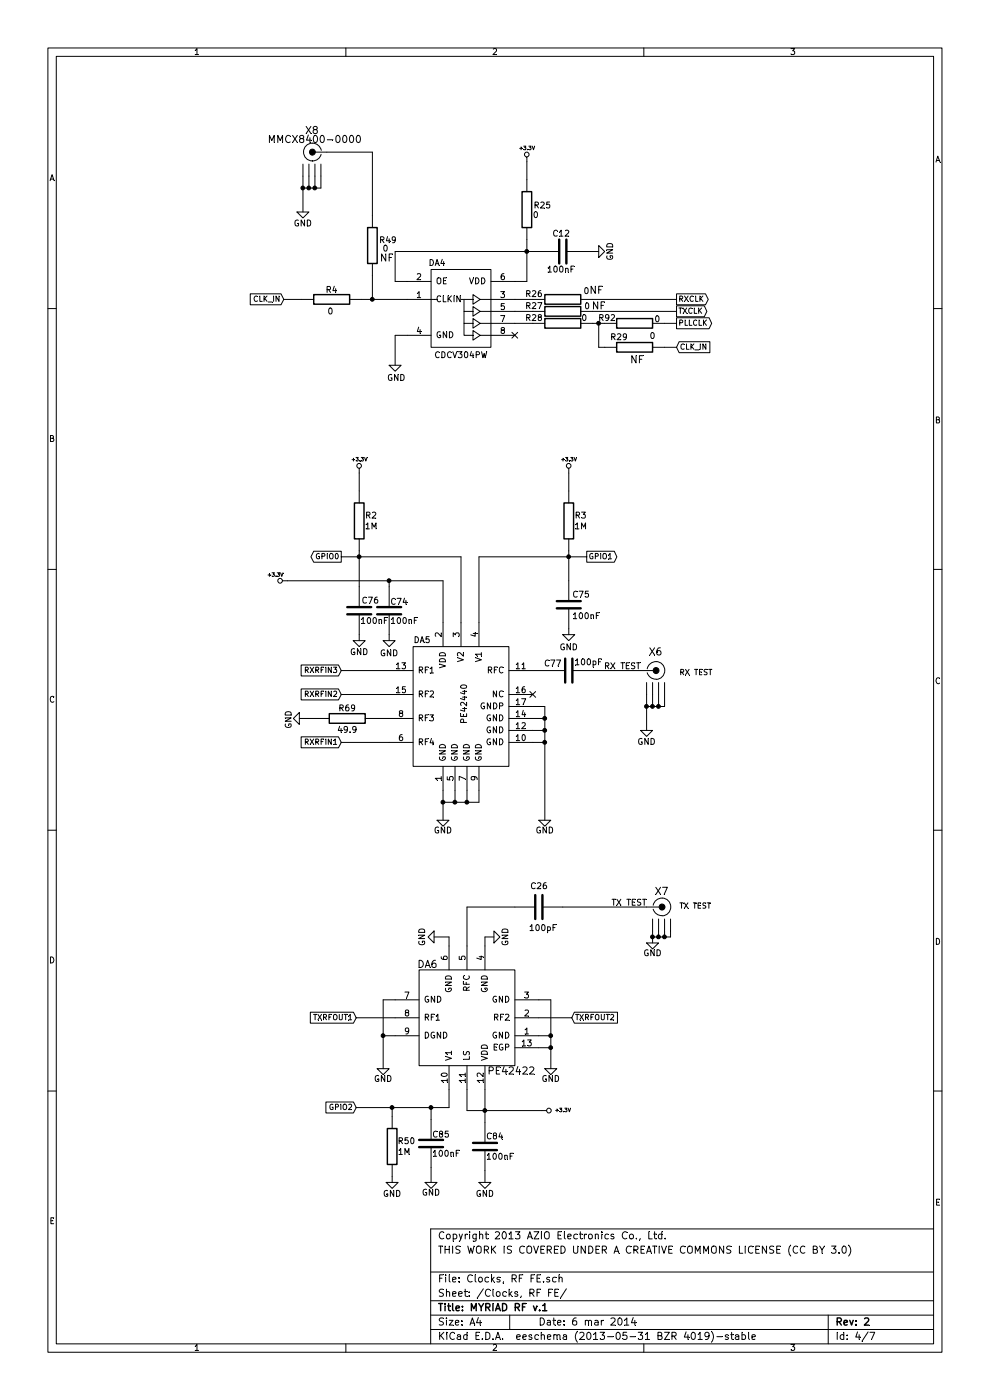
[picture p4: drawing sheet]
EESchema Schematic File Version 2
LIBS:power
LIBS:MYRIAD_RF-cache
EELAYER 27 0
EELAYER END
$Descr A4 8268 11693 portrait
encoding utf-8
Sheet 4 7
Title "MYRIAD RF v.1"
Date "6 mar 2014"
Rev "2"
Comp ""
Comment1 "THIS WORK IS COVERED UNDER A CREATIVE COMMONS LICENSE (CC BY 3.0)"
Comment2 "Copyright 2013 AZIO Electronics Co., Ltd."
Comment3 ""
Comment4 ""
$EndDescr
Text GLabel 2975 9250 0    45   Input ~ 0
GPIO2
Text GLabel 2975 8500 0    45   Input ~ 0
TXRFOUT1
Text GLabel 4775 8500 2    45   Input ~ 0
TXRFOUT2
Text GLabel 4900 4650 2    45   Output ~ 0
GPIO1
Text GLabel 2850 4650 0    45   Output ~ 0
GPIO0
Text GLabel 2850 5600 0    45   Input ~ 0
RXRFIN3
Text GLabel 2850 5800 0    45   Input ~ 0
RXRFIN2
Text GLabel 2850 6200 0    45   Input ~ 0
RXRFIN1
Text GLabel 5650 2500 2    45   Output ~ 0
RXCLK
Text GLabel 5650 2600 2    45   Output ~ 0
TXCLK
Text GLabel 5650 2700 2    45   Output ~ 0
PLLCLK
Text GLabel 5650 2900 2    45   Input ~ 0
CLK_IN
Text GLabel 2370 2500 0    45   Input ~ 0
CLK_IN
Text Label 5400 7575 2    50   ~ 0
TX TEST
$Comp
L GND #PWR037
U 1 1
P 3275 9875
F 0 "#PWR037" H 3275 9975 50  0001 C CNN
F 1 "GND" H 3275 9775 50  0000 C CNN
F 2 "" H 3275 9875 60  0001 C CNN
F 3 "" H 3275 9875 60  0001 C CNN
	1    3275 9875
	1    0    0    -1  
$EndComp
$Comp
L GND #PWR038
U 1 1
P 4050 9875
F 0 "#PWR038" H 4050 9975 50  0001 C CNN
F 1 "GND" H 4050 9775 50  0000 C CNN
F 2 "" H 4050 9875 60  0001 C CNN
F 3 "" H 4050 9875 60  0001 C CNN
	1    4050 9875
	1    0    0    -1  
$EndComp
$Comp
L GND #PWR039
U 1 1
P 3600 9875
F 0 "#PWR039" H 3600 9975 50  0001 C CNN
F 1 "GND" H 3600 9785 50  0000 C CNN
F 2 "" H 3600 9875 60  0001 C CNN
F 3 "" H 3600 9875 60  0001 C CNN
	1    3600 9875
	1    0    0    -1  
$EndComp
$Comp
L GND #PWR040
U 1 1
P 5450 7875
F 0 "#PWR040" H 5450 7975 50  0001 C CNN
F 1 "GND" H 5450 7785 50  0000 C CNN
F 2 "" H 5450 7875 60  0001 C CNN
F 3 "" H 5450 7875 60  0001 C CNN
	1    5450 7875
	1    0    0    -1  
$EndComp
$Comp
L GND #PWR041
U 1 1
P 5000 2100
F 0 "#PWR041" H 5000 2200 50  0001 C CNN
F 1 "GND" H 5000 2000 50  0000 C CNN
F 2 "" H 5000 2100 60  0001 C CNN
F 3 "" H 5000 2100 60  0001 C CNN
	1    5000 2100
	0    -1   -1   0   
$EndComp
$Comp
L GND #PWR042
U 1 1
P 3300 3050
F 0 "#PWR042" H 3300 3150 50  0001 C CNN
F 1 "GND" H 3310 2940 50  0000 C CNN
F 2 "" H 3300 3050 60  0001 C CNN
F 3 "" H 3300 3050 60  0001 C CNN
	1    3300 3050
	1    0    0    -1  
$EndComp
$Comp
L GND #PWR043
U 1 1
P 4750 5300
F 0 "#PWR043" H 4750 5400 50  0001 C CNN
F 1 "GND" H 4750 5190 50  0000 C CNN
F 2 "" H 4750 5300 60  0001 C CNN
F 3 "" H 4750 5300 60  0001 C CNN
	1    4750 5300
	1    0    0    -1  
$EndComp
$Comp
L GND #PWR044
U 1 1
P 3250 5350
F 0 "#PWR044" H 3250 5450 50  0001 C CNN
F 1 "GND" H 3250 5240 50  0000 C CNN
F 2 "" H 3250 5350 60  0001 C CNN
F 3 "" H 3250 5350 60  0001 C CNN
	1    3250 5350
	1    0    0    -1  
$EndComp
$Comp
L GND #PWR045
U 1 1
P 3000 5350
F 0 "#PWR045" H 3000 5450 50  0001 C CNN
F 1 "GND" H 3000 5250 50  0000 C CNN
F 2 "" H 3000 5350 60  0001 C CNN
F 3 "" H 3000 5350 60  0001 C CNN
	1    3000 5350
	1    0    0    -1  
$EndComp
$Comp
L GND #PWR046
U 1 1
P 2500 6000
F 0 "#PWR046" H 2500 6100 50  0001 C CNN
F 1 "GND" H 2510 5910 50  0000 C CNN
F 2 "" H 2500 6000 60  0001 C CNN
F 3 "" H 2500 6000 60  0001 C CNN
	1    2500 6000
	0    1    1    0   
$EndComp
$Comp
L GND #PWR047
U 1 1
P 3700 6850
F 0 "#PWR047" H 3700 6950 50  0001 C CNN
F 1 "GND" H 3700 6760 50  0000 C CNN
F 2 "" H 3700 6850 60  0001 C CNN
F 3 "" H 3700 6850 60  0001 C CNN
	1    3700 6850
	1    0    0    -1  
$EndComp
$Comp
L GND #PWR048
U 1 1
P 4550 6850
F 0 "#PWR048" H 4550 6950 50  0001 C CNN
F 1 "GND" H 4550 6760 50  0000 C CNN
F 2 "" H 4550 6850 60  0001 C CNN
F 3 "" H 4550 6850 60  0001 C CNN
	1    4550 6850
	1    0    0    -1  
$EndComp
$Comp
L GND #PWR049
U 1 1
P 5400 6100
F 0 "#PWR049" H 5400 6200 50  0001 C CNN
F 1 "GND" H 5400 6000 50  0000 C CNN
F 2 "" H 5400 6100 60  0001 C CNN
F 3 "" H 5400 6100 60  0001 C CNN
	1    5400 6100
	1    0    0    -1  
$EndComp
$Comp
L SMA X7
U 1 1
P 5550 7875
F 0 "X7" H 5525 8300 60  0000 C CNN
F 1 "SMA8401-0000" H 5500 8100 60  0001 C CNN
F 2 "SMA" H 5550 7875 60  0001 C CNN
F 3 "" H 5550 7875 60  0001 C CNN
F 4 "SMA Female JACK PCB MOUNT 50Ohm;" H 5550 7875 60  0001 C CNN "Description"
F 5 "SMA8401-0000" H 5550 7875 60  0001 C CNN "Manufacturer Part Number"
F 6 "JYEBAO" H 5550 7875 60  0001 C CNN "Manufacturer"
F 7 "100Y" H 5550 7875 60  0001 C CNN "Vendor"
F 8 "50192" H 5550 7875 60  0001 C CNN "Vendor Part Number"
	1    5550 7875
	1    0    0    -1  
$EndComp
Text Label 5350 5600 2    50   ~ 0
RX TEST
$Comp
L SMA X6
U 1 1
P 5500 5900
F 0 "X6" H 5475 6325 60  0000 C CNN
F 1 "SMA8401-0000" H 5900 6200 60  0001 C CNN
F 2 "SMA" H 5500 5900 60  0001 C CNN
F 3 "" H 5500 5900 60  0001 C CNN
F 4 "SMA Female JACK PCB MOUNT 50Ohm;" H 5500 5900 60  0001 C CNN "Description"
F 5 "SMA8401-0000" H 5500 5900 60  0001 C CNN "Manufacturer Part Number"
F 6 "JYEBAO" H 5500 5900 60  0001 C CNN "Manufacturer"
F 7 "100Y" H 5500 5900 60  0001 C CNN "Vendor"
F 8 "50192" H 5500 5900 60  0001 C CNN "Vendor Part Number"
	1    5500 5900
	1    0    0    -1  
$EndComp
$Comp
L R R2
U 1 1
P 3000 4350
F 0 "R2" H 3100 4390 50  0000 C CNN
F 1 "1M" H 3100 4300 50  0000 C CNN
F 2 "R_SM0402" H 3000 4350 60  0001 C CNN
F 3 "" H 3000 4350 60  0001 C CNN
F 4 "RESISTOR; THICK FILM; 1MOHM; 62.5mW; 1%;" H 3000 4350 60  0001 C CNN "Description"
F 5 "RC0402FR-071ML" H 3000 4350 60  0001 C CNN "Manufacturer Part Number"
F 6 "YAGEO" H 3000 4350 60  0001 C CNN "Manufacturer"
F 7 "Farnell" H 3000 4350 60  0001 C CNN "Vendor"
F 8 "2127667" H 3000 4350 60  0001 C CNN "Vendor Part Number"
	1    3000 4350
	1    0    0    -1  
$EndComp
$Comp
L C C77
U 1 1
P 4750 5600
F 0 "C77" V 4810 5660 50  0000 L CNN
F 1 "100pF" V 4820 5320 50  0000 L CNN
F 2 "C_SM0402" H 4750 5600 60  0001 C CNN
F 3 "" H 4750 5600 60  0001 C CNN
F 4 "CAPACITOR; 0402; 100PF; 50V;" H 4750 5600 60  0001 C CNN "Description"
F 5 "GRM1555C1H101JD01D" H 4750 5600 60  0001 C CNN "Manufacturer Part Number"
F 6 "MURATA" H 4750 5600 60  0001 C CNN "Manufacturer"
F 7 "Farnell" H 4750 5600 60  0001 C CNN "Vendor"
F 8 "8819572" H 4750 5600 60  0001 C CNN "Vendor Part Number"
	1    4750 5600
	0    -1   -1   0   
$EndComp
$Comp
L R R69
U 1 1
P 2900 6000
F 0 "R69" V 2820 6000 50  0000 C CNN
F 1 "49.9" V 3000 6000 50  0000 C CNN
F 2 "R_SM0402" H 2900 6000 60  0001 C CNN
F 3 "" H 2900 6000 60  0001 C CNN
F 4 "RESISTOR; 0402; 1%; 49R9;" H 2900 6000 60  0001 C CNN "Description"
F 5 "MC 0.0625W 0402 1% 49R9" H 2900 6000 60  0001 C CNN "Manufacturer Part Number"
F 6 "MULTICOMP" H 2900 6000 60  0001 C CNN "Manufacturer"
F 7 "Farnell" H 2900 6000 60  0001 C CNN "Vendor"
F 8 "1802906RL" H 2900 6000 60  0001 C CNN "Vendor Part Number"
	1    2900 6000
	0    -1   1    0   
$EndComp
NoConn ~ 4450 5800
$Comp
L PE42440 DA5
U 1 1
P 3850 5850
F 0 "DA5" H 3525 6350 50  0000 C CNN
F 1 "PE42440" V 3880 5820 50  0000 C CNN
F 2 "QFN-16" H 3850 5850 60  0001 C CNN
F 3 "" H 3850 5850 60  0001 C CNN
F 4 "IC RF SWITCH; SP4T; 50 OHM; 16QFN;" H 3850 5850 60  0001 C CNN "Description"
F 5 "PE42440" H 3850 5850 60  0001 C CNN "Manufacturer Part Number"
F 6 "Peregrine Semiconductor" H 3850 5850 60  0001 C CNN "Manufacturer"
F 7 "Digi-Key" H 3850 5850 60  0001 C CNN "Vendor"
F 8 "1046-1038-1-ND" H 3850 5850 60  0001 C CNN "Vendor Part Number"
	1    3850 5850
	1    0    0    -1  
$EndComp
$Comp
L C C12
U 1 1
P 4700 2100
F 0 "C12" V 4850 2040 50  0000 L CNN
F 1 "100nF" V 4550 2000 50  0000 L CNN
F 2 "C_SM0402" H 4700 2100 60  0001 C CNN
F 3 "" H 4700 2100 60  0001 C CNN
F 4 "CAPACITOR; 0402; 100NF; 10V; X5R;" H 4700 2100 60  0001 C CNN "Description"
F 5 "C0402C104K8PACTU" H 4700 2100 60  0001 C CNN "Manufacturer Part Number"
F 6 "KEMET" H 4700 2100 60  0001 C CNN "Manufacturer"
F 7 "Farnell" H 4700 2100 60  0001 C CNN "Vendor"
F 8 "1288282" H 4700 2100 60  0001 C CNN "Vendor Part Number"
	1    4700 2100
	0    -1   -1   0   
$EndComp
NoConn ~ 4300 2800
$Comp
L R R25
U 1 1
P 4400 1750
F 0 "R25" H 4530 1780 50  0000 C CNN
F 1 "0" H 4475 1700 50  0000 C CNN
F 2 "R_SM0402" H 4400 1750 60  0001 C CNN
F 3 "" H 4400 1750 60  0001 C CNN
F 4 "RESISTOR; 0402; 0R; REEL 10000;" H 4400 1750 60  0001 C CNN "Description"
F 5 "RC0402JR-070RL" H 4400 1750 60  0001 C CNN "Manufacturer Part Number"
F 6 "YAGEO (PHYCOMP)" H 4400 1750 60  0001 C CNN "Manufacturer"
F 7 "Farnell" H 4400 1750 60  0001 C CNN "Vendor"
F 8 "1117280" H 4400 1750 60  0001 C CNN "Vendor Part Number"
	1    4400 1750
	1    0    0    -1  
$EndComp
$Comp
L R R29
U 1 1
P 5300 2900
F 0 "R29" V 5220 2770 50  0000 C CNN
F 1 "0" V 5210 3050 50  0000 C CNN
F 2 "R_SM0402" H 5300 2900 60  0001 C CNN
F 3 "" H 5300 2900 60  0001 C CNN
F 4 "RESISTOR; 0402; 0R; REEL 10000;" H 5300 2900 60  0001 C CNN "Description"
F 5 "RC0402JR-070RL" H 5300 2900 60  0001 C CNN "Manufacturer Part Number"
F 6 "YAGEO (PHYCOMP)" H 5300 2900 60  0001 C CNN "Manufacturer"
F 7 "Farnell" H 5300 2900 60  0001 C CNN "Vendor"
F 8 "1117280" H 5300 2900 60  0001 C CNN "Vendor Part Number"
F 9 "NF" V 5410 2920 60  0000 C CNN "Install"
F 10 "NOFIT" V 5300 2900 60  0001 C CNN "Assemble"
	1    5300 2900
	0    1    1    0   
$EndComp
$Comp
L CDCV304PV DA4
U 1 1
P 3850 2500
F 0 "DA4" H 3650 2800 50  0000 C CNN
F 1 "CDCV304PW" H 3850 2030 50  0000 C CNN
F 2 "TSSOP-8" H 3850 2500 60  0001 C CNN
F 3 "" H 3850 2500 60  0001 C CNN
F 4 "CDCV304PWR - IC; CLOCK BUFFER;" H 3850 2500 60  0001 C CNN "Description"
F 5 "CDCV304PWR" H 3850 2500 60  0001 C CNN "Manufacturer Part Number"
F 6 "TEXAS INSTRUMENTS" H 3850 2500 60  0001 C CNN "Manufacturer"
F 7 "Farnell" H 3850 2500 60  0001 C CNN "Vendor"
F 8 "1703244" H 3850 2500 60  0001 C CNN "Vendor Part Number"
	1    3850 2500
	1    0    0    -1  
$EndComp
$Comp
L R R49
U 1 1
P 3110 2050
F 0 "R49" H 3240 2090 50  0000 C CNN
F 1 "0" H 3220 2020 50  0000 C CNN
F 2 "R_SM0402" H 3110 2050 60  0001 C CNN
F 3 "" H 3110 2050 60  0001 C CNN
F 4 "RESISTOR; 0402; 0R; REEL 10000;" H 3110 2050 60  0001 C CNN "Description"
F 5 "RC0402JR-070RL" H 3110 2050 60  0001 C CNN "Manufacturer Part Number"
F 6 "YAGEO (PHYCOMP)" H 3110 2050 60  0001 C CNN "Manufacturer"
F 7 "Farnell" H 3110 2050 60  0001 C CNN "Vendor"
F 8 "1117280" H 3110 2050 60  0001 C CNN "Vendor Part Number"
F 9 "NF" H 3230 1940 60  0000 C CNN "Install"
F 10 "NOFIT" H 3110 2050 60  0001 C CNN "Assemble"
	1    3110 2050
	1    0    0    -1  
$EndComp
$Comp
L R R4
U 1 1
P 2770 2500
F 0 "R4" V 2850 2500 50  0000 C CNN
F 1 "0" V 2670 2510 50  0000 C CNN
F 2 "R_SM0402" H 2770 2500 60  0001 C CNN
F 3 "" H 2770 2500 60  0001 C CNN
F 4 "RESISTOR; 0402; 0R; REEL 10000;" H 2770 2500 60  0001 C CNN "Description"
F 5 "RC0402JR-070RL" H 2770 2500 60  0001 C CNN "Manufacturer Part Number"
F 6 "YAGEO (PHYCOMP)" H 2770 2500 60  0001 C CNN "Manufacturer"
F 7 "Farnell" H 2770 2500 60  0001 C CNN "Vendor"
F 8 "1117280" H 2770 2500 60  0001 C CNN "Vendor Part Number"
	1    2770 2500
	0    -1   -1   0   
$EndComp
$Comp
L GND #PWR050
U 1 1
P 3625 7825
F 0 "#PWR050" H 3625 7925 50  0001 C CNN
F 1 "GND" H 3625 7725 50  0000 C CNN
F 2 "" H 3625 7825 60  0001 C CNN
F 3 "" H 3625 7825 60  0001 C CNN
	1    3625 7825
	0    1    1    0   
$EndComp
$Comp
L GND #PWR051
U 1 1
P 4600 8925
F 0 "#PWR051" H 4600 9025 50  0001 C CNN
F 1 "GND" H 4600 8835 50  0000 C CNN
F 2 "" H 4600 8925 60  0001 C CNN
F 3 "" H 4600 8925 60  0001 C CNN
	1    4600 8925
	1    0    0    -1  
$EndComp
$Comp
L MMCX X8
U 1 1
P 2580 1570
F 0 "X8" H 2545 1980 60  0000 C CNN
F 1 "MMCX8400-0000" H 3040 1855 60  0000 C CNN
F 2 "MMCX" H 2580 1570 60  0001 C CNN
F 3 "" H 2580 1570 60  0001 C CNN
F 4 "CON:MMCX Jack PCB Mount 50 Ohm" H 2580 1570 60  0001 C CNN "Description"
F 5 "MMCX8400-0000" H 2580 1570 60  0001 C CNN "Manufacturer Part Number"
F 6 "JYEBAO" H 2580 1570 60  0001 C CNN "Manufacturer"
F 7 "East Coast Microwave Dist" H 2580 1570 60  0001 C CNN "Vendor"
F 8 "East Coast Microwave Dist" H 2580 1570 60  0001 C CNN "Vendor Part Number"
	1    2580 1570
	-1   0    0    -1  
$EndComp
Connection ~ 5400 5900
Wire Wire Line
	5400 5800 5400 6100
Connection ~ 5450 5900
Wire Wire Line
	5450 5800 5450 5900
Wire Wire Line
	3000 4600 3000 4900
Connection ~ 3000 4650
Wire Wire Line
	4900 4650 4000 4650
Wire Wire Line
	4000 4650 4000 5200
Wire Wire Line
	3250 5600 2850 5600
Connection ~ 3800 6700
Wire Wire Line
	3800 6600 3800 6700
Connection ~ 4550 6100
Wire Wire Line
	4550 6100 4450 6100
Wire Wire Line
	3700 6600 3700 6850
Connection ~ 3700 6700
Wire Wire Line
	3300 2350 3300 2100
Wire Wire Line
	3300 2350 3400 2350
Wire Wire Line
	4400 2000 4400 2350
Wire Wire Line
	4400 2350 4300 2350
Connection ~ 5000 2700
Wire Wire Line
	4950 2700 5050 2700
Connection ~ 4400 2100
Wire Wire Line
	3400 2800 3300 2800
Wire Wire Line
	3300 2800 3300 3050
Wire Wire Line
	3300 2100 4500 2100
Wire Wire Line
	4000 6600 4000 6700
Wire Wire Line
	4000 6700 3700 6700
Wire Wire Line
	4450 5900 4550 5900
Wire Wire Line
	4550 5900 4550 6850
Wire Wire Line
	4550 6000 4450 6000
Connection ~ 4550 6000
Wire Wire Line
	4450 6200 4550 6200
Connection ~ 4550 6200
Wire Wire Line
	3900 6700 3900 6600
Connection ~ 3900 6700
Wire Wire Line
	3250 5800 2850 5800
Wire Wire Line
	2850 6200 3250 6200
Connection ~ 4750 4650
Wire Wire Line
	3850 5200 3850 4650
Wire Wire Line
	3850 4650 2850 4650
Wire Wire Line
	4750 4600 4750 4850
Wire Wire Line
	5550 5800 5550 5900
Wire Wire Line
	5550 5900 5400 5900
Wire Wire Line
	5500 5900 5500 5800
Connection ~ 5500 5900
Wire Wire Line
	4900 2100 5000 2100
Wire Wire Line
	4950 2500 5650 2500
Wire Wire Line
	4300 2500 4450 2500
Wire Wire Line
	4300 2600 4450 2600
Wire Wire Line
	4950 2600 5650 2600
Wire Wire Line
	4300 2700 4450 2700
Wire Wire Line
	5000 2700 5000 2900
Wire Wire Line
	5000 2900 5050 2900
Wire Wire Line
	5550 2700 5650 2700
Wire Wire Line
	5550 2900 5650 2900
Wire Wire Line
	3000 5300 3000 5350
Wire Wire Line
	3250 5300 3250 5350
Wire Wire Line
	4750 5250 4750 5300
Wire Wire Line
	4450 5600 4550 5600
Wire Wire Line
	4950 5600 5350 5600
Wire Wire Line
	2650 6000 2500 6000
Wire Wire Line
	3150 6000 3250 6000
Wire Wire Line
	3020 2500 3400 2500
Wire Wire Line
	3110 2300 3110 2500
Connection ~ 3110 2500
Wire Wire Line
	2370 2500 2520 2500
$Comp
L GND #PWR052
U 1 1
P 2530 1770
F 0 "#PWR052" H 2530 1870 50  0001 C CNN
F 1 "GND" H 2530 1670 50  0000 C CNN
F 2 "" H 2530 1770 60  0001 C CNN
F 3 "" H 2530 1770 60  0001 C CNN
	1    2530 1770
	1    0    0    -1  
$EndComp
Connection ~ 2530 1570
Wire Wire Line
	2530 1470 2530 1770
Connection ~ 2580 1570
Wire Wire Line
	2580 1470 2580 1570
Wire Wire Line
	2680 1470 2680 1570
Wire Wire Line
	2680 1570 2530 1570
Wire Wire Line
	2630 1570 2630 1470
Connection ~ 2630 1570
Wire Wire Line
	2730 1270 3110 1270
Wire Wire Line
	3110 1270 3110 1800
$Comp
L +3.3V #PWR053
U 1 1
P 4400 1350
F 0 "#PWR053" H 4400 1490 20  0001 C CNN
F 1 "+3.3V" H 4400 1460 30  0000 C CNN
F 2 "" H 4400 1350 60  0001 C CNN
F 3 "" H 4400 1350 60  0001 C CNN
	1    4400 1350
	1    0    0    -1  
$EndComp
Wire Wire Line
	4400 1350 4400 1500
$Comp
L +3.3V #PWR054
U 1 1
P 3000 3950
F 0 "#PWR054" H 3000 4090 20  0001 C CNN
F 1 "+3.3V" H 3000 4060 30  0000 C CNN
F 2 "" H 3000 3950 60  0001 C CNN
F 3 "" H 3000 3950 60  0001 C CNN
	1    3000 3950
	1    0    0    -1  
$EndComp
Wire Wire Line
	3000 3950 3000 4100
$Comp
L +3.3V #PWR055
U 1 1
P 4750 3950
F 0 "#PWR055" H 4750 4090 20  0001 C CNN
F 1 "+3.3V" H 4750 4060 30  0000 C CNN
F 2 "" H 4750 3950 60  0001 C CNN
F 3 "" H 4750 3950 60  0001 C CNN
	1    4750 3950
	1    0    0    -1  
$EndComp
Wire Wire Line
	4750 3950 4750 4100
Wire Wire Line
	3250 4850 3250 4900
Wire Wire Line
	3700 5200 3700 4850
Connection ~ 3250 4850
$Comp
L +3.3V #PWR056
U 1 1
P 4525 9275
F 0 "#PWR056" H 4525 9415 20  0001 C CNN
F 1 "+3.3V" V 4525 9450 30  0000 C CNN
F 2 "" H 4525 9275 60  0001 C CNN
F 3 "" H 4525 9275 60  0001 C CNN
	1    4525 9275
	0    1    1    0   
$EndComp
$Comp
L +3.3V #PWR057
U 1 1
P 2400 4850
F 0 "#PWR057" H 2400 4990 20  0001 C CNN
F 1 "+3.3V" V 2450 4950 30  0000 C CNN
F 2 "" H 2400 4850 60  0001 C CNN
F 3 "" H 2400 4850 60  0001 C CNN
	1    2400 4850
	0    -1   -1   0   
$EndComp
Wire Wire Line
	3700 4850 2400 4850
$Comp
L C C74
U 1 1
P 3250 5100
F 0 "C74" H 3260 5170 50  0000 L CNN
F 1 "100nF" H 3260 5010 50  0000 L CNN
F 2 "C_SM0402" H 3250 5100 60  0001 C CNN
F 3 "" H 3250 5100 60  0001 C CNN
F 4 "CAPACITOR; 0402; 100NF; 10V; X5R;" H 3250 5100 60  0001 C CNN "Description"
F 5 "C0402C104K8PACTU" H 3250 5100 60  0001 C CNN "Manufacturer Part Number"
F 6 "KEMET" H 3250 5100 60  0001 C CNN "Manufacturer"
F 7 "Farnell" H 3250 5100 60  0001 C CNN "Vendor"
F 8 "1288282" H 3250 5100 60  0001 C CNN "Vendor Part Number"
	1    3250 5100
	1    0    0    -1  
$EndComp
$Comp
L C C76
U 1 1
P 3000 5100
F 0 "C76" H 3020 5180 50  0000 L CNN
F 1 "100nF" H 3010 5010 50  0000 L CNN
F 2 "C_SM0402" H 3000 5100 60  0001 C CNN
F 3 "" H 3000 5100 60  0001 C CNN
F 4 "CAPACITOR; 0402; 100NF; 10V; X5R;" H 3000 5100 60  0001 C CNN "Description"
F 5 "C0402C104K8PACTU" H 3000 5100 60  0001 C CNN "Manufacturer Part Number"
F 6 "KEMET" H 3000 5100 60  0001 C CNN "Manufacturer"
F 7 "Farnell" H 3000 5100 60  0001 C CNN "Vendor"
F 8 "1288282" H 3000 5100 60  0001 C CNN "Vendor Part Number"
	1    3000 5100
	1    0    0    -1  
$EndComp
$Comp
L C C75
U 1 1
P 4750 5050
F 0 "C75" H 4780 5130 50  0000 L CNN
F 1 "100nF" H 4780 4950 50  0000 L CNN
F 2 "C_SM0402" H 4750 5050 60  0001 C CNN
F 3 "" H 4750 5050 60  0001 C CNN
F 4 "CAPACITOR; 0402; 100NF; 10V; X5R;" H 4750 5050 60  0001 C CNN "Description"
F 5 "C0402C104K8PACTU" H 4750 5050 60  0001 C CNN "Manufacturer Part Number"
F 6 "KEMET" H 4750 5050 60  0001 C CNN "Manufacturer"
F 7 "Farnell" H 4750 5050 60  0001 C CNN "Vendor"
F 8 "1288282" H 4750 5050 60  0001 C CNN "Vendor Part Number"
	1    4750 5050
	1    0    0    -1  
$EndComp
$Comp
L C C84
U 1 1
P 4050 9575
F 0 "C84" H 4060 9655 50  0000 L CNN
F 1 "100nF" H 4060 9485 50  0000 L CNN
F 2 "C_SM0402" H 4050 9575 60  0001 C CNN
F 3 "" H 4050 9575 60  0001 C CNN
F 4 "CAPACITOR; 0402; 100NF; 10V; X5R;" H 4050 9575 60  0001 C CNN "Description"
F 5 "C0402C104K8PACTU" H 4050 9575 60  0001 C CNN "Manufacturer Part Number"
F 6 "KEMET" H 4050 9575 60  0001 C CNN "Manufacturer"
F 7 "Farnell" H 4050 9575 60  0001 C CNN "Vendor"
F 8 "1288282" H 4050 9575 60  0001 C CNN "Vendor Part Number"
	1    4050 9575
	1    0    0    -1  
$EndComp
$Comp
L R R27
U 1 1
P 4700 2600
F 0 "R27" V 4660 2360 50  0000 C CNN
F 1 "0" V 4662 2804 50  0000 C CNN
F 2 "R_SM0402" H 4700 2600 60  0001 C CNN
F 3 "" H 4700 2600 60  0001 C CNN
F 4 "RESISTOR; 0402; 0R; REEL 10000;" H 4700 2600 60  0001 C CNN "Description"
F 5 "RC0402JR-070RL" H 4700 2600 60  0001 C CNN "Manufacturer Part Number"
F 6 "YAGEO (PHYCOMP)" H 4700 2600 60  0001 C CNN "Manufacturer"
F 7 "Farnell" H 4700 2600 60  0001 C CNN "Vendor"
F 8 "1117280" H 4700 2600 60  0001 C CNN "Vendor Part Number"
F 9 "NF" V 4660 2900 60  0000 C CNN "Install"
F 10 "NOFIT" V 4700 2600 60  0001 C CNN "Assemble"
	1    4700 2600
	0    1    1    0   
$EndComp
$Comp
L R R26
U 1 1
P 4700 2500
F 0 "R26" V 4660 2260 50  0000 C CNN
F 1 "0" V 4636 2698 50  0000 C CNN
F 2 "R_SM0402" H 4700 2500 60  0001 C CNN
F 3 "" H 4700 2500 60  0001 C CNN
F 4 "RESISTOR; 0402; 0R; REEL 10000;" H 4700 2500 60  0001 C CNN "Description"
F 5 "RC0402JR-070RL" H 4700 2500 60  0001 C CNN "Manufacturer Part Number"
F 6 "YAGEO (PHYCOMP)" H 4700 2500 60  0001 C CNN "Manufacturer"
F 7 "Farnell" H 4700 2500 60  0001 C CNN "Vendor"
F 8 "1117280" H 4700 2500 60  0001 C CNN "Vendor Part Number"
F 9 "NF" V 4630 2780 60  0000 C CNN "Install"
F 10 "NOFIT" V 4700 2500 60  0001 C CNN "Assseble"
	1    4700 2500
	0    1    1    0   
$EndComp
$Comp
L R R28
U 1 1
P 4700 2700
F 0 "R28" V 4660 2460 50  0000 C CNN
F 1 "0" V 4660 2880 50  0000 C CNN
F 2 "R_SM0402" H 4700 2700 60  0001 C CNN
F 3 "" H 4700 2700 60  0001 C CNN
F 4 "RESISTOR; 0402; 0R; REEL 10000;" H 4700 2700 60  0001 C CNN "Description"
F 5 "RC0402JR-070RL" H 4700 2700 60  0001 C CNN "Manufacturer Part Number"
F 6 "YAGEO (PHYCOMP)" H 4700 2700 60  0001 C CNN "Manufacturer"
F 7 "Farnell" H 4700 2700 60  0001 C CNN "Vendor"
F 8 "1117280" H 4700 2700 60  0001 C CNN "Vendor Part Number"
	1    4700 2700
	0    1    1    0   
$EndComp
$Comp
L R R3
U 1 1
P 4750 4350
F 0 "R3" H 4850 4390 50  0000 C CNN
F 1 "1M" H 4850 4300 50  0000 C CNN
F 2 "R_SM0402" H 4750 4350 60  0001 C CNN
F 3 "" H 4750 4350 60  0001 C CNN
F 4 "RESISTOR; THICK FILM; 1MOHM; 62.5mW; 1%;" H 4750 4350 60  0001 C CNN "Description"
F 5 "RC0402FR-071ML" H 4750 4350 60  0001 C CNN "Manufacturer Part Number"
F 6 "YAGEO" H 4750 4350 60  0001 C CNN "Manufacturer"
F 7 "Farnell" H 4750 4350 60  0001 C CNN "Vendor"
F 8 "2127667" H 4750 4350 60  0001 C CNN "Vendor Part Number"
	1    4750 4350
	1    0    0    -1  
$EndComp
$Comp
L R R50
U 1 1
P 3275 9575
F 0 "R50" H 3395 9615 50  0000 C CNN
F 1 "1M" H 3375 9525 50  0000 C CNN
F 2 "R_SM0402" H 3275 9575 60  0001 C CNN
F 3 "" H 3275 9575 60  0001 C CNN
F 4 "RESISTOR; THICK FILM; 1MOHM; 62.5mW; 1%;" H 3275 9575 60  0001 C CNN "Description"
F 5 "RC0402FR-071ML" H 3275 9575 60  0001 C CNN "Manufacturer Part Number"
F 6 "YAGEO" H 3275 9575 60  0001 C CNN "Manufacturer"
F 7 "Farnell" H 3275 9575 60  0001 C CNN "Vendor"
F 8 "2127667" H 3275 9575 60  0001 C CNN "Vendor Part Number"
	1    3275 9575
	1    0    0    -1  
$EndComp
$Comp
L C C85
U 1 1
P 3600 9550
F 0 "C85" H 3610 9620 50  0000 L CNN
F 1 "100nF" H 3610 9460 50  0000 L CNN
F 2 "C_SM0402" H 3600 9550 60  0001 C CNN
F 3 "" H 3600 9550 60  0001 C CNN
F 4 "CAPACITOR; 0402; 100NF; 10V; X5R;" H 3600 9550 60  0001 C CNN "Description"
F 5 "C0402C104K8PACTU" H 3600 9550 60  0001 C CNN "Manufacturer Part Number"
F 6 "KEMET" H 3600 9550 60  0001 C CNN "Manufacturer"
F 7 "Farnell" H 3600 9550 60  0001 C CNN "Vendor"
F 8 "1288282" H 3600 9550 60  0001 C CNN "Vendor Part Number"
	1    3600 9550
	1    0    0    -1  
$EndComp
$Comp
L R R92
U 1 1
P 5300 2700
F 0 "R92" V 5260 2470 50  0000 C CNN
F 1 "0" V 5270 2890 50  0000 C CNN
F 2 "R_SM0402" H 5300 2700 60  0001 C CNN
F 3 "" H 5300 2700 60  0001 C CNN
F 4 "RESISTOR; 0402; 0R; REEL 10000;" H 5300 2700 60  0001 C CNN "Description"
F 5 "RC0402JR-070RL" H 5300 2700 60  0001 C CNN "Manufacturer Part Number"
F 6 "YAGEO (PHYCOMP)" H 5300 2700 60  0001 C CNN "Manufacturer"
F 7 "Farnell" H 5300 2700 60  0001 C CNN "Vendor"
F 8 "1117280" H 5300 2700 60  0001 C CNN "Vendor Part Number"
	1    5300 2700
	0    1    1    0   
$EndComp
$Comp
L C C26
U 1 1
P 4500 7575
F 0 "C26" V 4675 7500 50  0000 L CNN
F 1 "100pF" V 4325 7425 50  0000 L CNN
F 2 "C_SM0402" H 4500 7575 60  0001 C CNN
F 3 "" H 4500 7575 60  0001 C CNN
F 4 "CAPACITOR; 0402; 100PF; 50V;" H 4500 7575 60  0001 C CNN "Description"
F 5 "GRM1555C1H101JD01D" H 4500 7575 60  0001 C CNN "Manufacturer Part Number"
F 6 "MURATA" H 4500 7575 60  0001 C CNN "Manufacturer"
F 7 "Farnell" H 4500 7575 60  0001 C CNN "Vendor"
F 8 "8819572" H 4500 7575 60  0001 C CNN "Vendor Part Number"
	1    4500 7575
	0    -1   -1   0   
$EndComp
$Comp
L PE42422 DA6
U 1 1
P 3900 8500
F 0 "DA6" H 3570 8940 60  0000 C CNN
F 1 "PE42422" H 3900 9200 60  0001 C CNN
F 2 "QFN12" H 3900 9300 60  0001 C CNN
F 3 "~" H 3900 8500 60  0000 C CNN
F 4 "1046-1062-1-ND" H 3900 9800 60  0001 C CNN "Vendor Part Number"
F 5 "Digi-Key" H 3800 9700 60  0001 C CNN "Vendor"
F 6 "IC; RF SWITCH; SPDT; 50 OHM; 12QFN;" H 4000 9500 60  0001 C CNN "Description"
F 7 "PE42422MLAA-Z" H 3850 9400 60  0001 C CNN "Manufacturer Part Number"
F 8 "Peregrine Semiconductor" H 3700 9600 60  0001 C CNN "Manufacturer"
F 9 "PE42422" H 4270 8050 60  0000 C CNN "Component Value"
	1    3900 8500
	1    0    0    -1  
$EndComp
$Comp
L GND #PWR058
U 1 1
P 4125 7825
F 0 "#PWR058" H 4125 7925 50  0001 C CNN
F 1 "GND" H 4125 7725 50  0000 C CNN
F 2 "" H 4125 7825 60  0001 C CNN
F 3 "" H 4125 7825 60  0001 C CNN
	1    4125 7825
	0    -1   -1   0   
$EndComp
$Comp
L GND #PWR059
U 1 1
P 3200 8925
F 0 "#PWR059" H 3200 9025 50  0001 C CNN
F 1 "GND" H 3200 8835 50  0000 C CNN
F 2 "" H 3200 8925 60  0001 C CNN
F 3 "" H 3200 8925 60  0001 C CNN
	1    3200 8925
	1    0    0    -1  
$EndComp
Wire Wire Line
	5400 7575 4700 7575
Wire Wire Line
	5450 7775 5450 7875
Wire Wire Line
	5500 7775 5500 7825
Wire Wire Line
	5450 7825 5600 7825
Connection ~ 5450 7825
Wire Wire Line
	5550 7825 5550 7775
Connection ~ 5500 7825
Wire Wire Line
	5600 7825 5600 7775
Connection ~ 5550 7825
Wire Wire Line
	4300 7575 3900 7575
Wire Wire Line
	3900 7575 3900 7900
Wire Wire Line
	4125 7825 4050 7825
Wire Wire Line
	4050 7825 4050 7900
Wire Wire Line
	3750 7900 3750 7825
Wire Wire Line
	3750 7825 3625 7825
Wire Wire Line
	2975 8500 3300 8500
Wire Wire Line
	4500 8500 4775 8500
Wire Wire Line
	4500 8750 4600 8750
Wire Wire Line
	4600 8350 4600 8925
Wire Wire Line
	4500 8650 4600 8650
Connection ~ 4600 8750
Wire Wire Line
	4500 8350 4600 8350
Connection ~ 4600 8650
Wire Wire Line
	3300 8650 3200 8650
Wire Wire Line
	3200 8350 3200 8925
Wire Wire Line
	3300 8350 3200 8350
Connection ~ 3200 8650
Wire Wire Line
	4050 9100 4050 9375
Wire Wire Line
	3900 9275 4525 9275
Connection ~ 4050 9275
Wire Wire Line
	3900 9100 3900 9275
Wire Wire Line
	3600 9250 3600 9350
Connection ~ 3600 9250
Wire Wire Line
	3275 9325 3275 9250
Connection ~ 3275 9250
Wire Wire Line
	3275 9825 3275 9875
Wire Wire Line
	3600 9750 3600 9875
Wire Wire Line
	4050 9775 4050 9875
Text Notes 5675 7600 0    45   ~ 0
TX TEST
Text Notes 5675 5650 0    45   ~ 0
RX TEST
Wire Wire Line
	3750 9250 3750 9100
Wire Wire Line
	2975 9250 3750 9250
$EndSCHEMATC
